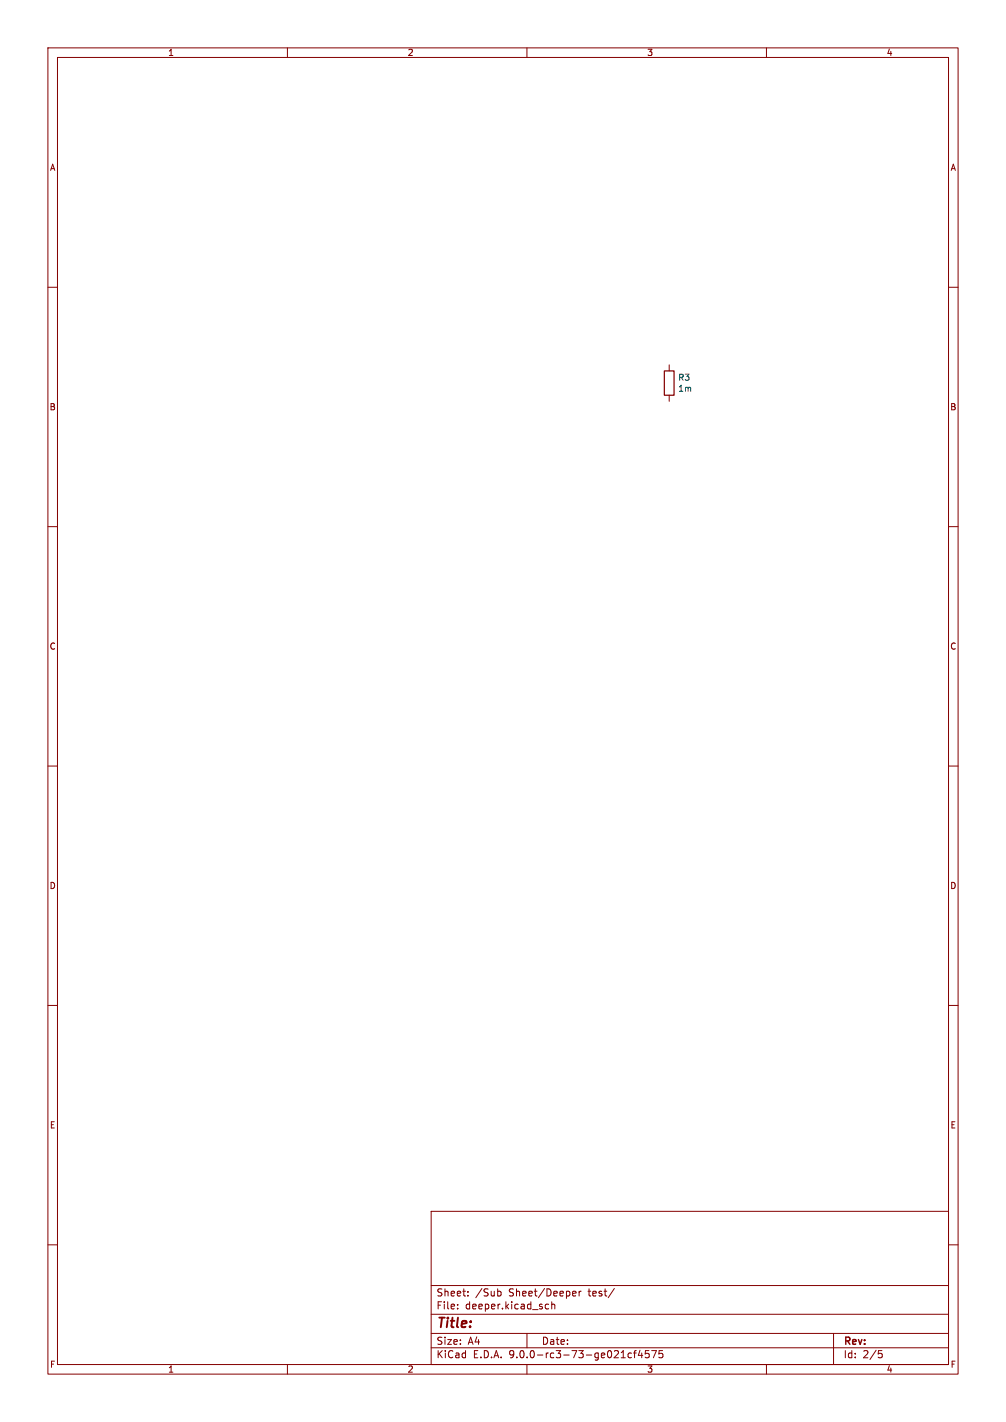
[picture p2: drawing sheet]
<svg xmlns="http://www.w3.org/2000/svg" width="210mm" height="297mm" viewBox="0 0 210 297" stroke-linecap="round" stroke-linejoin="round" font-family="sans-serif">
<g fill="none" stroke="#840000" stroke-width=".21">
<path d="M10 10h190v277h-190zM12 12h186v273h-186zM60 10v2M110 10v2M160 10v2M10 60h2M139.7 76.2v1.3M198 60h2M139.7 82.6v1.2M10 110h2M198 110h2M10 160h2"/>
<path d="M198 160h2M10 210h2M198 210h2M90 253h108v32h-108zM10 260h2M90 278.5h108M90 274.5h108M90 268.5h108M95.5 273.2v.2M95.5 272.5v.1M97.7 270.5v.2M97.7 269.8v.1"/>
<path d="M104 269.7h.3l.3 .3-.1 .5-.5 .2M110 278.5v3M114 273.3h.5M114 272.5h.5M115.2 272.5l.2-.1 .4 .1v.9M115.2 271.9v1.5M119.7 269.7l.5 .1v.2l-.7 .2M120.2 270.6l-.5 .1M120.9 269.7v1M121.3 269.7l-.4 .3M128.2 269.1l-1.2 1.9M174 278.5v6.5"/>
<path d="M198 260h2M60 285v2M90 281.5h108M110 285v2M131.8 282.7l-.4-.1-.3 .3 .2 .6h.5M132.3 282.6h.5M132.8 282.1l-.3 .2v1.3M133.6 282l-.3 1.1h.9M134 282.6v1M135.5 282.1h-.7l-.1 .7 .2-.1h.5l.1 .2v.5l-.2 .2-.6-.2M136 282.1h1l-.6 1.5M138.3 282.1h-.7l-.1 .7 .3-.1h.5l.1 .2-.1 .5-.2 .2-.6-.2"/>
<path d="M160 285v2M183.4 282.1h.7M183.5 282.7h.4l.3 .2-.2 .6-.5 .1"/>
</g>
<path d="M138.7 77.5h2v5.1h-2z" fill="none" stroke="#840000" stroke-width=".25"/>
<text font-size="2.8" fill="#840000" x="91" y="277.9">Title:</text>
<g font-size="2.1" fill="#840000">
<text x="91" y="273.7">File:</text>
<text x="91" y="271">Sheet:</text>
<text x="97.1" y="273.7">deeper.kicad_sch</text>
<text x="99.2" y="271">/Sub</text>
<text x="106.3" y="271">Sheet/Deeper</text>
<text x="123" y="271">test/</text>
<text x="91" y="281.1">Size:</text>
<text x="97.7" y="281.1">A4</text>
<text x="113" y="281.1">Date:</text>
<text x="176" y="281.3">Rev:</text>
<text x="91" y="283.9">KiCad</text>
<text x="98.7" y="283.9">E.D.A.</text>
<text x="106.3" y="283.9">9.0.0-rc3-73-ge021cf4575</text>
<text x="176" y="283.9">Id:</text>
<text x="180.1" y="283.9">2/5</text>
</g>
<g font-size="1.8" fill="#840000">
<text x="35" y="11.9">1</text>
<text x="85" y="11.9">2</text>
<text x="135" y="11.9">3</text>
<text x="185" y="11.9">4</text>
<text x="10.3" y="35.9">A</text>
<text x="198.4" y="35.9">A</text>
<text x="10.3" y="85.9">B</text>
<text x="198.3" y="85.9">B</text>
<text x="10.3" y="135.9">C</text>
<text x="198.3" y="135.9">C</text>
<text x="10.3" y="185.9">D</text>
<text x="198.3" y="185.9">D</text>
<text x="10.3" y="235.9">E</text>
<text x="198.3" y="235.9">E</text>
<text x="10.3" y="285.9">F</text>
<text x="35" y="286.9">1</text>
<text x="85" y="286.9">2</text>
<text x="135" y="286.9">3</text>
<text x="185" y="286.9">4</text>
<text x="198.4" y="285.9">F</text>
</g>
<g font-size="1.8" fill="#006464">
<text x="141.5" y="79.7">R3</text>
<text x="141.5" y="82">1m</text>
</g>
</svg>
